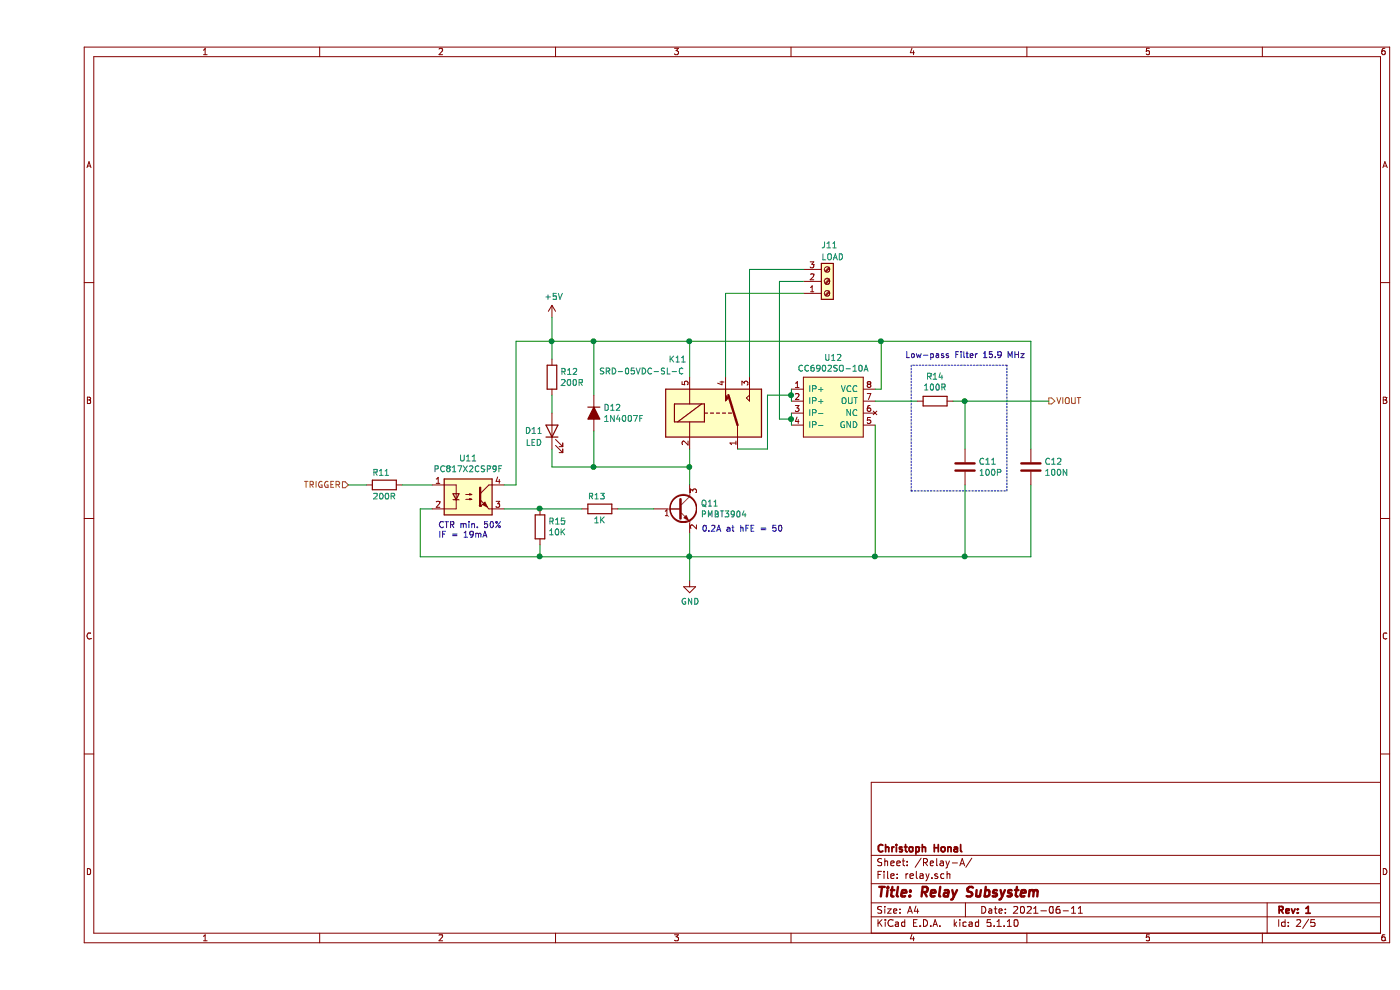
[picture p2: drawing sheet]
EESchema Schematic File Version 4
EELAYER 30 0
EELAYER END
$Descr A4 11693 8268
encoding utf-8
Sheet 2 5
Title "Relay Subsystem"
Date "2021-06-11"
Rev "1"
Comp "Christoph Honal"
Comment1 ""
Comment2 ""
Comment3 ""
Comment4 ""
$EndDescr
$Comp
L Device:R R13
U 1 1
P 4700 4250
AR Path="/60C36AE5/60D1BECF" Ref="R13"  Part="1" 
AR Path="/60CBD6BF/60D1BECF" Ref="R23"  Part="1" 
AR Path="/60CBD77D/60D1BECF" Ref="R33"  Part="1" 
AR Path="/60CBD7BB/60D1BECF" Ref="R43"  Part="1" 
F 0 "R13" V 4800 4200 50  0000 L CNN
F 1 "1K" V 4600 4200 50  0000 L CNN
F 2 "Resistor_SMD:R_0805_2012Metric" V 4630 4250 50  0001 C CNN
F 3 "~" H 4700 4250 50  0001 C CNN
F 4 "RES 1K OHM MAX. 1% MIN. 1/8W 0805 SMD" H 4700 4250 50  0001 C CNN "Description / Value"
F 5 "Any" H 4700 4250 50  0001 C CNN "Distributor"
F 6 "TBD" H 4700 4250 50  0001 C CNN "Distributor part #"
F 7 "TBD" H 4700 4250 50  0001 C CNN "Manufacturer"
F 8 "TBD" H 4700 4250 50  0001 C CNN "Manufacturer Part #"
F 9 "0805" H 4700 4250 50  0001 C CNN "Package / Footprint"
F 10 "SMD" H 4700 4250 50  0001 C CNN "Type"
	1    4700 4250
	0    -1   -1   0   
$EndComp
$Comp
L Connector:Screw_Terminal_01x03 J11
U 1 1
P 6600 2350
AR Path="/60C36AE5/60C4BBD2" Ref="J11"  Part="1" 
AR Path="/60CBD6BF/60C4BBD2" Ref="J21"  Part="1" 
AR Path="/60CBD77D/60C4BBD2" Ref="J31"  Part="1" 
AR Path="/60CBD7BB/60C4BBD2" Ref="J41"  Part="1" 
F 0 "J11" H 6550 2050 50  0000 L CNN
F 1 "LOAD" H 6550 2150 50  0000 L CNN
F 2 "TerminalBlock_Phoenix:TerminalBlock_Phoenix_MKDS-1,5-3_1x03_P5.00mm_Horizontal" H 6600 2350 50  0001 C CNN
F 3 "~" H 6600 2350 50  0001 C CNN
F 4 "CONN SCREW TERMINAL PITCH-5.0MM 3 PIN 20A" H 6600 2350 50  0001 C CNN "Description / Value"
F 5 "LCSC" H 6600 2350 50  0001 C CNN "Distributor"
F 6 "C8270" H 6600 2350 50  0001 C CNN "Distributor part #"
F 7 "Ningbo Kangnex Elec" H 6600 2350 50  0001 C CNN "Manufacturer"
F 8 "WJ128V-5.0-3P" H 6600 2350 50  0001 C CNN "Manufacturer Part #"
F 9 "Through-Hole" H 6600 2350 50  0001 C CNN "Package / Footprint"
F 10 "THT" H 6600 2350 50  0001 C CNN "Type"
F 11 "" H 6600 2350 50  0001 C CNN "Notes"
	1    6600 2350
	1    0    0    1   
$EndComp
Wire Wire Line
	3050 4050 3300 4050
Text HLabel 2600 4050 0    50   Input ~ 0
TRIGGER
Wire Wire Line
	2600 4050 2750 4050
Wire Wire Line
	5450 4050 5450 3900
Wire Wire Line
	4850 4250 5150 4250
Wire Wire Line
	3900 4250 4200 4250
Wire Wire Line
	5450 3900 4650 3900
Connection ~ 5450 3900
Wire Wire Line
	5450 3900 5450 3750
Wire Wire Line
	4650 3900 4650 3600
Wire Wire Line
	5450 2850 5450 3150
Wire Wire Line
	4650 3300 4650 2850
Connection ~ 4650 2850
Wire Wire Line
	4650 2850 5450 2850
Connection ~ 5450 2850
Wire Wire Line
	3900 4050 4000 4050
Wire Wire Line
	4000 4050 4000 2850
Wire Wire Line
	3300 4250 3200 4250
Connection ~ 4650 3900
Wire Wire Line
	4650 3900 4300 3900
Wire Wire Line
	4300 3900 4300 3750
Wire Wire Line
	4300 3450 4300 3300
Wire Wire Line
	4000 2850 4300 2850
Wire Wire Line
	4300 2850 4650 2850
Connection ~ 4300 2850
Wire Wire Line
	4300 3000 4300 2850
$Comp
L Relay:SANYOU_SRD_Form_C K11
U 1 1
P 5650 3450
AR Path="/60C36AE5/60D1BECB" Ref="K11"  Part="1" 
AR Path="/60CBD6BF/60D1BECB" Ref="K21"  Part="1" 
AR Path="/60CBD77D/60D1BECB" Ref="K31"  Part="1" 
AR Path="/60CBD7BB/60D1BECB" Ref="K41"  Part="1" 
F 0 "K11" H 5350 3900 50  0000 C CNN
F 1 "SRD-05VDC-SL-C" H 5050 3800 50  0000 C CNN
F 2 "Relay_THT:Relay_SPDT_SANYOU_SRD_Series_Form_C" H 6100 3400 50  0001 L CNN
F 3 "http://www.sanyourelay.ca/public/products/pdf/SRD.pdf" H 5650 3450 50  0001 C CNN
F 4 "RELAY 5V 10A" H 5650 3450 50  0001 C CNN "Description / Value"
F 5 "LCSC" H 5650 3450 50  0001 C CNN "Distributor"
F 6 "C35449" H 5650 3450 50  0001 C CNN "Distributor part #"
F 7 "Ningbo Songle Relay" H 5650 3450 50  0001 C CNN "Manufacturer"
F 8 "SRD-05VDC-SL-C" H 5650 3450 50  0001 C CNN "Manufacturer Part #"
F 9 "Through-Hole" H 5650 3450 50  0001 C CNN "Package / Footprint"
F 10 "THT" H 5650 3450 50  0001 C CNN "Type"
	1    5650 3450
	1    0    0    -1  
$EndComp
Wire Wire Line
	5450 4450 5450 4650
Wire Wire Line
	5450 4650 4200 4650
Wire Wire Line
	3200 4250 3200 4650
Connection ~ 5450 4650
$Comp
L power:GND #PWR0101
U 1 1
P 5450 4850
AR Path="/60C36AE5/60D1BED3" Ref="#PWR0101"  Part="1" 
AR Path="/60CBD6BF/60D1BED3" Ref="#PWR022"  Part="1" 
AR Path="/60CBD77D/60D1BED3" Ref="#PWR032"  Part="1" 
AR Path="/60CBD7BB/60D1BED3" Ref="#PWR042"  Part="1" 
F 0 "#PWR032" H 5450 4600 50  0001 C CNN
F 1 "GND" H 5455 4677 50  0000 C CNN
F 2 "" H 5450 4850 50  0001 C CNN
F 3 "" H 5450 4850 50  0001 C CNN
	1    5450 4850
	1    0    0    -1  
$EndComp
Wire Wire Line
	5450 4650 5450 4850
Text HLabel 8450 3350 2    50   Output ~ 0
VIOUT
Wire Wire Line
	4300 2650 4300 2850
Wire Wire Line
	5450 4650 7000 4650
Wire Wire Line
	7000 3550 7000 4650
$Comp
L CustomComponents:CC690XSO-XA U32
U 1 1
P 6650 3400
AR Path="/60CBD77D/60D1BED9" Ref="U32"  Part="1" 
AR Path="/60C36AE5/60D1BED9" Ref="U12"  Part="1" 
AR Path="/60CBD6BF/60D1BED9" Ref="U22"  Part="1" 
AR Path="/60CBD7BB/60D1BED9" Ref="U42"  Part="1" 
F 0 "U12" H 6650 3815 50  0000 C CNN
F 1 "CC6902SO-10A" H 6650 3724 50  0000 C CNN
F 2 "CustomComponents:CC690XSO-XA" H 6650 3100 50  0001 C CNN
F 3 "" H 6650 3600 50  0001 C CNN
F 4 "IC CURRENT SENSOR 5V 10A SOP-8" H 6650 3400 50  0001 C CNN "Description / Value"
F 5 "LCSC" H 6650 3400 50  0001 C CNN "Distributor"
F 6 "C350865" H 6650 3400 50  0001 C CNN "Distributor part #"
F 7 "Cross Chip" H 6650 3400 50  0001 C CNN "Manufacturer"
F 8 "CC6902SO-10A" H 6650 3400 50  0001 C CNN "Manufacturer Part #"
F 9 "SOP-8" H 6650 3400 50  0001 C CNN "Package / Footprint"
F 10 "SMD" H 6650 3400 50  0001 C CNN "Type"
	1    6650 3400
	1    0    0    -1  
$EndComp
Wire Wire Line
	5450 2850 7050 2850
Wire Wire Line
	7000 3250 7050 3250
Wire Wire Line
	7050 2850 7050 3250
$Comp
L power:+5V #PWR0102
U 1 1
P 4300 2650
AR Path="/60C36AE5/60CD3C14" Ref="#PWR0102"  Part="1" 
AR Path="/60CBD6BF/60CD3C14" Ref="#PWR021"  Part="1" 
AR Path="/60CBD77D/60CD3C14" Ref="#PWR031"  Part="1" 
AR Path="/60CBD7BB/60CD3C14" Ref="#PWR041"  Part="1" 
F 0 "#PWR031" H 4300 2500 50  0001 C CNN
F 1 "+5V" H 4315 2823 50  0000 C CNN
F 2 "" H 4300 2650 50  0001 C CNN
F 3 "" H 4300 2650 50  0001 C CNN
	1    4300 2650
	1    0    0    -1  
$EndComp
$Comp
L Device:C C11
U 1 1
P 7750 3900
AR Path="/60C36AE5/60D1BED4" Ref="C11"  Part="1" 
AR Path="/60CBD6BF/60D1BED4" Ref="C21"  Part="1" 
AR Path="/60CBD77D/60D1BED4" Ref="C31"  Part="1" 
AR Path="/60CBD7BB/60D1BED4" Ref="C41"  Part="1" 
F 0 "C11" H 7865 3946 50  0000 L CNN
F 1 "100P" H 7865 3855 50  0000 L CNN
F 2 "Capacitor_SMD:C_0805_2012Metric" H 7788 3750 50  0001 C CNN
F 3 "~" H 7750 3900 50  0001 C CNN
F 4 "CAP CER 100PF MAX. 5% MIN. 10V 0805 SMD" H 7750 3900 50  0001 C CNN "Description / Value"
F 5 "Any" H 7750 3900 50  0001 C CNN "Distributor"
F 6 "TBD" H 7750 3900 50  0001 C CNN "Distributor part #"
F 7 "TBD" H 7750 3900 50  0001 C CNN "Manufacturer"
F 8 "TBD" H 7750 3900 50  0001 C CNN "Manufacturer Part #"
F 9 "0805" H 7750 3900 50  0001 C CNN "Package / Footprint"
F 10 "SMD" H 7750 3900 50  0001 C CNN "Type"
	1    7750 3900
	1    0    0    -1  
$EndComp
$Comp
L Device:R R14
U 1 1
P 7500 3350
AR Path="/60C36AE5/60D1BED7" Ref="R14"  Part="1" 
AR Path="/60CBD6BF/60D1BED7" Ref="R24"  Part="1" 
AR Path="/60CBD77D/60D1BED7" Ref="R34"  Part="1" 
AR Path="/60CBD7BB/60D1BED7" Ref="R44"  Part="1" 
F 0 "R14" V 7293 3350 50  0000 C CNN
F 1 "100R" V 7384 3350 50  0000 C CNN
F 2 "Resistor_SMD:R_0805_2012Metric" V 7430 3350 50  0001 C CNN
F 3 "~" H 7500 3350 50  0001 C CNN
F 4 "RES 100 OHM MAX. 1% MIN. 1/8W 0805 SMD" H 7500 3350 50  0001 C CNN "Description / Value"
F 5 "Any" H 7500 3350 50  0001 C CNN "Distributor"
F 6 "TBD" H 7500 3350 50  0001 C CNN "Distributor part #"
F 7 "TBD" H 7500 3350 50  0001 C CNN "Manufacturer"
F 8 "TBD" H 7500 3350 50  0001 C CNN "Manufacturer Part #"
F 9 "0805" H 7500 3350 50  0001 C CNN "Package / Footprint"
F 10 "SMD" H 7500 3350 50  0001 C CNN "Type"
	1    7500 3350
	0    1    1    0   
$EndComp
Wire Wire Line
	7750 3350 7750 3750
Wire Wire Line
	7750 4050 7750 4650
$Comp
L Device:C C12
U 1 1
P 8300 3900
AR Path="/60C36AE5/60D1BED5" Ref="C12"  Part="1" 
AR Path="/60CBD6BF/60D1BED5" Ref="C22"  Part="1" 
AR Path="/60CBD77D/60D1BED5" Ref="C32"  Part="1" 
AR Path="/60CBD7BB/60D1BED5" Ref="C42"  Part="1" 
F 0 "C12" H 8415 3946 50  0000 L CNN
F 1 "100N" H 8415 3855 50  0000 L CNN
F 2 "Capacitor_SMD:C_0805_2012Metric" H 8338 3750 50  0001 C CNN
F 3 "~" H 8300 3900 50  0001 C CNN
F 4 "CAP CER 100NF MAX. 5% MIN. 10V 0805 SMD" H 8300 3900 50  0001 C CNN "Description / Value"
F 5 "Any" H 8300 3900 50  0001 C CNN "Distributor"
F 6 "TBD" H 8300 3900 50  0001 C CNN "Distributor part #"
F 7 "TBD" H 8300 3900 50  0001 C CNN "Manufacturer"
F 8 "TBD" H 8300 3900 50  0001 C CNN "Manufacturer Part #"
F 9 "0805" H 8300 3900 50  0001 C CNN "Package / Footprint"
F 10 "SMD" H 8300 3900 50  0001 C CNN "Type"
	1    8300 3900
	1    0    0    -1  
$EndComp
Wire Wire Line
	7650 3350 7750 3350
Wire Wire Line
	8300 4050 8300 4650
Wire Wire Line
	8300 2850 8300 3750
Connection ~ 7750 4650
Wire Wire Line
	7750 4650 8300 4650
Connection ~ 7750 3350
Wire Wire Line
	7750 3350 8450 3350
Wire Notes Line
	7300 3050 7300 4100
Wire Notes Line
	7300 4100 8100 4100
Wire Notes Line
	8100 4100 8100 3050
Wire Notes Line
	8100 3050 7300 3050
Text Notes 7250 3000 0    50   ~ 0
Low-pass Filter 15.9 MHz
Text Notes 3350 4500 0    50   ~ 0
CTR min. 50%\nIF = 19mA
Text Notes 5550 4450 0    50   ~ 0
0.2A at hFE = 50
Connection ~ 7000 4650
Connection ~ 7050 2850
Wire Wire Line
	7000 4650 7750 4650
Wire Wire Line
	7050 2850 8300 2850
Wire Wire Line
	7000 3350 7350 3350
Wire Wire Line
	5750 3150 5750 2450
Wire Wire Line
	5950 2250 6400 2250
Wire Wire Line
	5950 2250 5950 3150
Wire Wire Line
	6400 2450 5750 2450
Wire Wire Line
	6300 3250 6300 3300
Wire Wire Line
	6300 3450 6300 3500
$Comp
L Device:R R12
U 1 1
P 4300 3150
AR Path="/60C36AE5/60C3D896" Ref="R12"  Part="1" 
AR Path="/60CBD6BF/60C3D896" Ref="R22"  Part="1" 
AR Path="/60CBD77D/60C3D896" Ref="R32"  Part="1" 
AR Path="/60CBD7BB/60C3D896" Ref="R42"  Part="1" 
F 0 "R12" H 4370 3196 50  0000 L CNN
F 1 "200R" H 4370 3105 50  0000 L CNN
F 2 "Resistor_SMD:R_0805_2012Metric" V 4230 3150 50  0001 C CNN
F 3 "~" H 4300 3150 50  0001 C CNN
F 4 "RES 200 OHM MAX. 1% MIN. 1/8W 0805 SMD" H 4300 3150 50  0001 C CNN "Description / Value"
F 5 "Any" H 4300 3150 50  0001 C CNN "Distributor"
F 6 "TBD" H 4300 3150 50  0001 C CNN "Distributor part #"
F 7 "TBD" H 4300 3150 50  0001 C CNN "Manufacturer"
F 8 "TBD" H 4300 3150 50  0001 C CNN "Manufacturer Part #"
F 9 "0805" H 4300 3150 50  0001 C CNN "Package / Footprint"
F 10 "SMD" H 4300 3150 50  0001 C CNN "Type"
	1    4300 3150
	1    0    0    -1  
$EndComp
$Comp
L Device:D_ALT D12
U 1 1
P 4650 3450
AR Path="/60C36AE5/60C544FE" Ref="D12"  Part="1" 
AR Path="/60CBD6BF/60C544FE" Ref="D22"  Part="1" 
AR Path="/60CBD77D/60C544FE" Ref="D32"  Part="1" 
AR Path="/60CBD7BB/60C544FE" Ref="D42"  Part="1" 
F 0 "D12" V 4604 3530 50  0000 L CNN
F 1 "1N4007F" V 4695 3530 50  0000 L CNN
F 2 "CustomComponents:D_SMAF" H 4650 3450 50  0001 C CNN
F 3 "~" H 4650 3450 50  0001 C CNN
F 4 "DIODE 1N4007 SMAF" H 4650 3450 50  0001 C CNN "Description / Value"
F 5 "LCSC" H 4650 3450 50  0001 C CNN "Distributor"
F 6 "C110856" H 4650 3450 50  0001 C CNN "Distributor part #"
F 7 "Shikues" H 4650 3450 50  0001 C CNN "Manufacturer"
F 8 "1N4007F" H 4650 3450 50  0001 C CNN "Manufacturer Part #"
F 9 "SMAF" H 4650 3450 50  0001 C CNN "Package / Footprint"
F 10 "SMD" H 4650 3450 50  0001 C CNN "Type"
	1    4650 3450
	0    1    1    0   
$EndComp
$Comp
L Device:LED D11
U 1 1
P 4300 3600
AR Path="/60C36AE5/60C3C98C" Ref="D11"  Part="1" 
AR Path="/60CBD6BF/60C3C98C" Ref="D21"  Part="1" 
AR Path="/60CBD77D/60C3C98C" Ref="D31"  Part="1" 
AR Path="/60CBD7BB/60C3C98C" Ref="D41"  Part="1" 
F 0 "D11" V 4300 3750 50  0000 C CNN
F 1 "LED" V 4200 3750 50  0000 C CNN
F 2 "LED_SMD:LED_0805_2012Metric" H 4300 3600 50  0001 C CNN
F 3 "~" H 4300 3600 50  0001 C CNN
F 4 "LED RED 2V 0805 SMD" H 4300 3600 50  0001 C CNN "Description / Value"
F 5 "LCSC" H 4300 3600 50  0001 C CNN "Distributor"
F 6 "C72037" H 4300 3600 50  0001 C CNN "Distributor part #"
F 7 "Everlight Elec" H 4300 3600 50  0001 C CNN "Manufacturer"
F 8 "17-21SURC/S530-A3/TR8" H 4300 3600 50  0001 C CNN "Manufacturer Part #"
F 9 "0805" H 4300 3600 50  0001 C CNN "Package / Footprint"
F 10 "SMD" H 4300 3600 50  0001 C CNN "Type"
	1    4300 3600
	0    -1   -1   0   
$EndComp
$Comp
L CustomComponents:PC817X2CSP9F U31
U 1 1
P 3600 4150
AR Path="/60CBD77D/60D16537" Ref="U31"  Part="1" 
AR Path="/60C36AE5/60D16537" Ref="U11"  Part="1" 
AR Path="/60CBD6BF/60D16537" Ref="U21"  Part="1" 
AR Path="/60CBD7BB/60D16537" Ref="U41"  Part="1" 
F 0 "U11" H 3600 4475 50  0000 C CNN
F 1 "PC817X2CSP9F" H 3600 4384 50  0000 C CNN
F 2 "CustomComponents:PC817X2CSP9F" H 3400 3950 50  0001 L CIN
F 3 "" H 3600 4150 50  0001 L CNN
F 4 "IC OPTOCOUPLER SMD-4" H 3600 4150 50  0001 C CNN "Description / Value"
F 5 "LCSC" H 3600 4150 50  0001 C CNN "Distributor"
F 6 "C66405" H 3600 4150 50  0001 C CNN "Distributor part #"
F 7 "Sharp Microelectronics" H 3600 4150 50  0001 C CNN "Manufacturer"
F 8 "PC817X2CSP9F" H 3600 4150 50  0001 C CNN "Manufacturer Part #"
F 9 "SMD-4" H 3600 4150 50  0001 C CNN "Package / Footprint"
F 10 "SMD" H 3600 4150 50  0001 C CNN "Type"
	1    3600 4150
	1    0    0    -1  
$EndComp
$Comp
L Device:R R11
U 1 1
P 2900 4050
AR Path="/60C36AE5/60C3E090" Ref="R11"  Part="1" 
AR Path="/60CBD6BF/60C3E090" Ref="R21"  Part="1" 
AR Path="/60CBD77D/60C3E090" Ref="R31"  Part="1" 
AR Path="/60CBD7BB/60C3E090" Ref="R41"  Part="1" 
F 0 "R11" V 3000 4000 50  0000 L CNN
F 1 "200R" V 2800 3950 50  0000 L CNN
F 2 "Resistor_SMD:R_0805_2012Metric" V 2830 4050 50  0001 C CNN
F 3 "~" H 2900 4050 50  0001 C CNN
F 4 "RES 200 OHM MAX. 1% MIN. 1/8W 0805 SMD" H 2900 4050 50  0001 C CNN "Description / Value"
F 5 "Any" H 2900 4050 50  0001 C CNN "Distributor"
F 6 "TBD" H 2900 4050 50  0001 C CNN "Distributor part #"
F 7 "TBD" H 2900 4050 50  0001 C CNN "Manufacturer"
F 8 "TBD" H 2900 4050 50  0001 C CNN "Manufacturer Part #"
F 9 "0805" H 2900 4050 50  0001 C CNN "Package / Footprint"
F 10 "SMD" H 2900 4050 50  0001 C CNN "Type"
	1    2900 4050
	0    -1   -1   0   
$EndComp
Wire Wire Line
	5850 3750 6100 3750
Wire Wire Line
	6100 3750 6100 3300
Wire Wire Line
	6100 3300 6300 3300
Connection ~ 6300 3300
Wire Wire Line
	6300 3300 6300 3350
Wire Wire Line
	6300 3500 6200 3500
Wire Wire Line
	6200 3500 6200 2350
Wire Wire Line
	6200 2350 6400 2350
Connection ~ 6300 3500
Wire Wire Line
	6300 3500 6300 3550
$Comp
L Device:R R15
U 1 1
P 4200 4400
AR Path="/60C36AE5/60D95417" Ref="R15"  Part="1" 
AR Path="/60CBD77D/60D95417" Ref="R35"  Part="1" 
F 0 "R15" H 4270 4446 50  0000 L CNN
F 1 "10K" H 4270 4355 50  0000 L CNN
F 2 "Resistor_SMD:R_0805_2012Metric" V 4130 4400 50  0001 C CNN
F 3 "~" H 4200 4400 50  0001 C CNN
F 4 "RES 10K OHM MAX. 1% MIN. 1/8W 0805 SMD" H 4200 4400 50  0001 C CNN "Description / Value"
F 5 "Any" H 4200 4400 50  0001 C CNN "Distributor"
F 6 "TBD" H 4200 4400 50  0001 C CNN "Distributor part #"
F 7 "TBD" H 4200 4400 50  0001 C CNN "Manufacturer"
F 8 "TBD" H 4200 4400 50  0001 C CNN "Manufacturer Part #"
F 9 "0805" H 4200 4400 50  0001 C CNN "Package / Footprint"
F 10 "SMD" H 4200 4400 50  0001 C CNN "Type"
	1    4200 4400
	1    0    0    -1  
$EndComp
Connection ~ 4200 4250
Wire Wire Line
	4200 4250 4550 4250
$Comp
L Device:Q_NPN_BEC Q11
U 1 1
P 5350 4250
AR Path="/60C36AE5/60C3AACC" Ref="Q11"  Part="1" 
AR Path="/60CBD6BF/60C3AACC" Ref="Q21"  Part="1" 
AR Path="/60CBD77D/60C3AACC" Ref="Q31"  Part="1" 
AR Path="/60CBD7BB/60C3AACC" Ref="Q41"  Part="1" 
F 0 "Q11" H 5541 4296 50  0000 L CNN
F 1 "PMBT3904" H 5541 4205 50  0000 L CNN
F 2 "Package_TO_SOT_SMD:SOT-23" H 5550 4350 50  0001 C CNN
F 3 "~" H 5350 4250 50  0001 C CNN
F 4 "BJT NPN SOT-23-3" H 5350 4250 50  0001 C CNN "Description / Value"
F 5 "LCSC" H 5350 4250 50  0001 C CNN "Distributor"
F 6 "C8667" H 5350 4250 50  0001 C CNN "Distributor part #"
F 7 "Nexperia" H 5350 4250 50  0001 C CNN "Manufacturer"
F 8 "PMBT3904,215" H 5350 4250 50  0001 C CNN "Manufacturer Part #"
F 9 "SOT-23-3" H 5350 4250 50  0001 C CNN "Package / Footprint"
F 10 "SMD" H 5350 4250 50  0001 C CNN "Type"
	1    5350 4250
	1    0    0    -1  
$EndComp
Wire Wire Line
	4200 4550 4200 4650
Connection ~ 4200 4650
Wire Wire Line
	4200 4650 3200 4650
$EndSCHEMATC
